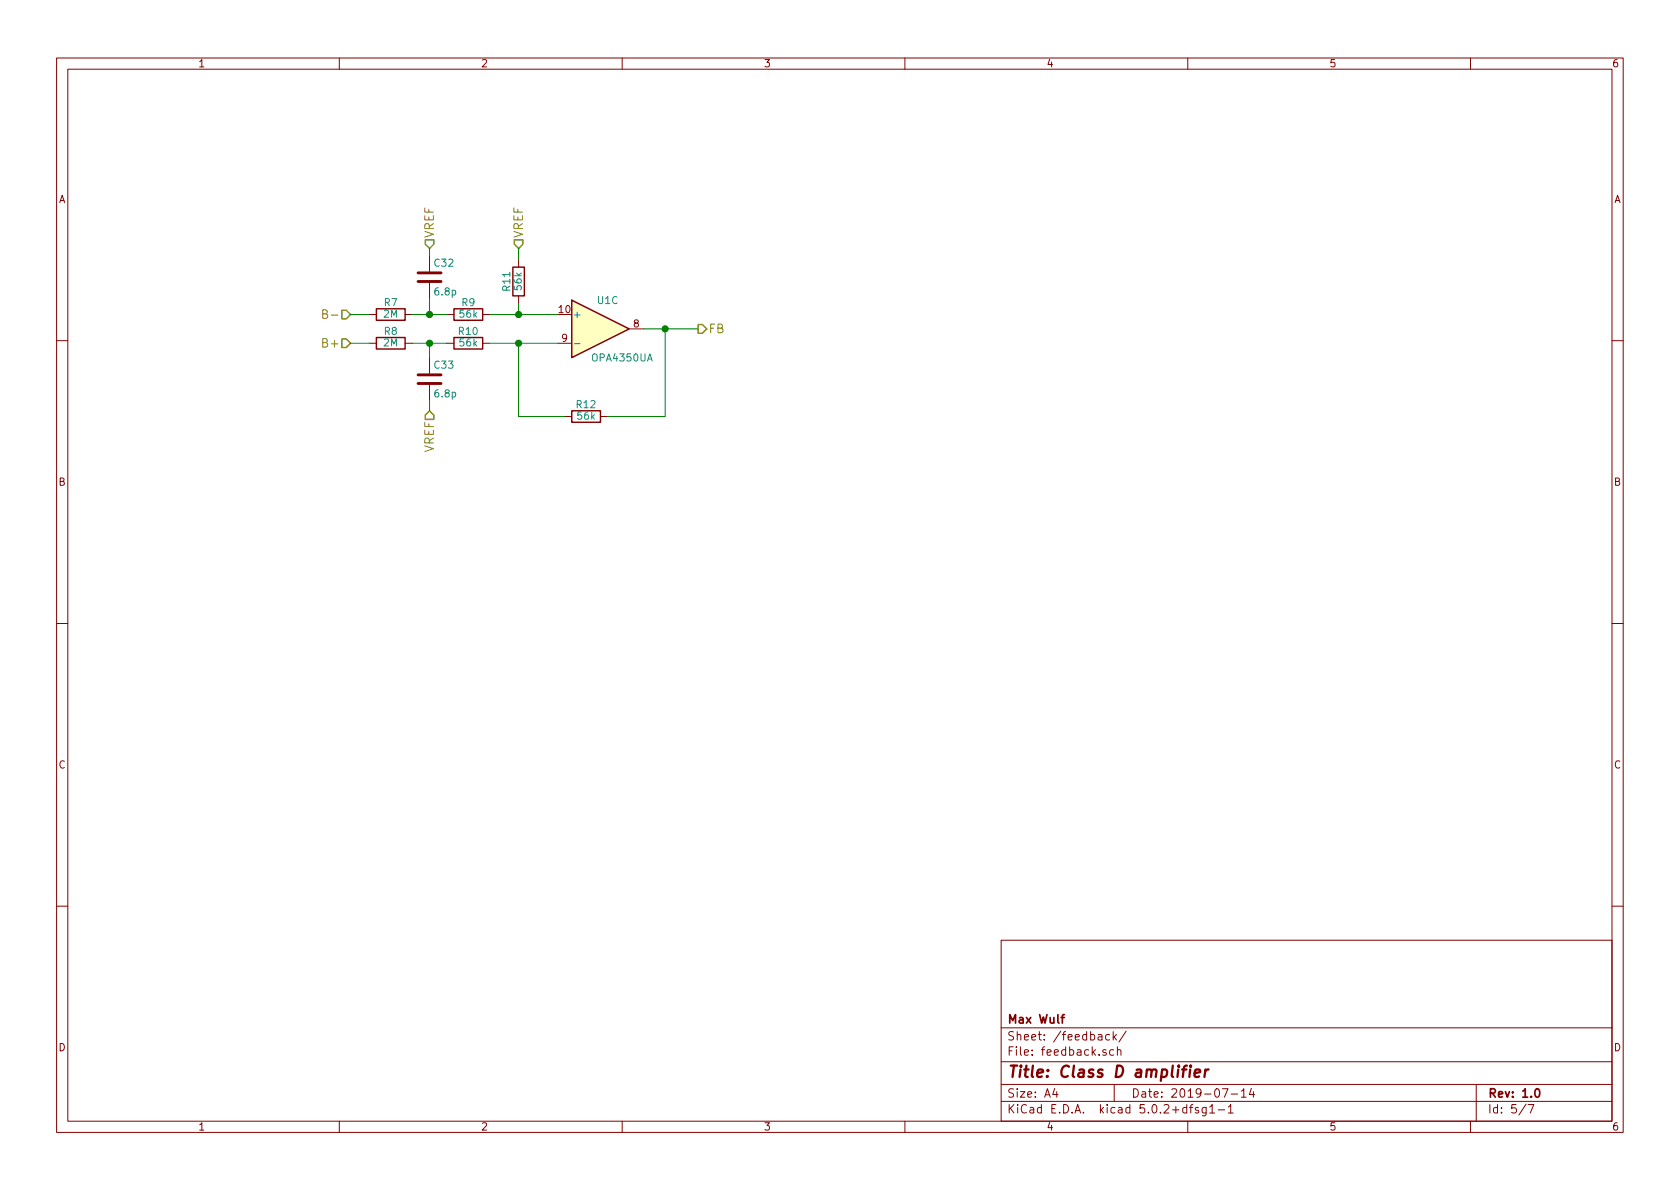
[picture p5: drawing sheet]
EESchema Schematic File Version 4
LIBS:classD-cache
EELAYER 26 0
EELAYER END
$Descr A4 11693 8268
encoding utf-8
Sheet 5 7
Title "Class D amplifier"
Date "2019-07-14"
Rev "1.0"
Comp "Max Wulf"
Comment1 ""
Comment2 ""
Comment3 ""
Comment4 ""
$EndDescr
$Comp
L Amplifier_Operational:OPA4340UA U1
U 3 1
P 4180 2280
F 0 "U1" H 4230 2480 50  0000 C CNN
F 1 "OPA4350UA" H 4330 2080 50  0000 C CNN
F 2 "Package_SO:SOIC-14_3.9x8.7mm_P1.27mm" H 4180 2280 50  0001 C CNN
F 3 "" H 4180 2280 50  0001 C CNN
	3    4180 2280
	1    0    0    -1  
$EndComp
$Comp
L classD-rescue:R-classD_0_6-rescue R11
U 1 1
P 3610 1950
F 0 "R11" V 3690 1950 50  0000 C CNN
F 1 "56k" V 3610 1950 50  0000 C CNN
F 2 "Resistor_SMD:R_0805_2012Metric_Pad1.15x1.40mm_HandSolder" V 3540 1950 50  0001 C CNN
F 3 "" H 3610 1950 50  0001 C CNN
	1    3610 1950
	-1   0    0    1   
$EndComp
$Comp
L classD-rescue:R-classD_0_6-rescue R9
U 1 1
P 3260 2180
F 0 "R9" V 3340 2180 50  0000 C CNN
F 1 "56k" V 3260 2180 50  0000 C CNN
F 2 "Resistor_SMD:R_0805_2012Metric_Pad1.15x1.40mm_HandSolder" V 3190 2180 50  0001 C CNN
F 3 "" H 3260 2180 50  0001 C CNN
	1    3260 2180
	0    -1   -1   0   
$EndComp
$Comp
L classD-rescue:R-classD_0_6-rescue R7
U 1 1
P 2720 2180
F 0 "R7" V 2800 2180 50  0000 C CNN
F 1 "2M" V 2720 2180 50  0000 C CNN
F 2 "Resistor_SMD:R_0805_2012Metric_Pad1.15x1.40mm_HandSolder" V 2650 2180 50  0001 C CNN
F 3 "" H 2720 2180 50  0001 C CNN
	1    2720 2180
	0    -1   -1   0   
$EndComp
$Comp
L classD-rescue:R-classD_0_6-rescue R10
U 1 1
P 3260 2380
F 0 "R10" V 3340 2380 50  0000 C CNN
F 1 "56k" V 3260 2380 50  0000 C CNN
F 2 "Resistor_SMD:R_0805_2012Metric_Pad1.15x1.40mm_HandSolder" V 3190 2380 50  0001 C CNN
F 3 "" H 3260 2380 50  0001 C CNN
	1    3260 2380
	0    -1   -1   0   
$EndComp
$Comp
L classD-rescue:R-classD_0_6-rescue R8
U 1 1
P 2720 2380
F 0 "R8" V 2800 2380 50  0000 C CNN
F 1 "2M" V 2720 2380 50  0000 C CNN
F 2 "Resistor_SMD:R_0805_2012Metric_Pad1.15x1.40mm_HandSolder" V 2650 2380 50  0001 C CNN
F 3 "" H 2720 2380 50  0001 C CNN
	1    2720 2380
	0    -1   -1   0   
$EndComp
Text HLabel 3610 1720 1    60   Input ~ 0
VREF
$Comp
L classD-rescue:C-classD_0_6-rescue C33
U 1 1
P 2990 2630
F 0 "C33" H 3015 2730 50  0000 L CNN
F 1 "6.8p" H 3015 2530 50  0000 L CNN
F 2 "Capacitor_SMD:C_0805_2012Metric_Pad1.15x1.40mm_HandSolder" H 3028 2480 50  0001 C CNN
F 3 "" H 2990 2630 50  0001 C CNN
	1    2990 2630
	1    0    0    -1  
$EndComp
$Comp
L classD-rescue:C-classD_0_6-rescue C32
U 1 1
P 2990 1920
F 0 "C32" H 3015 2020 50  0000 L CNN
F 1 "6.8p" H 3015 1820 50  0000 L CNN
F 2 "Capacitor_SMD:C_0805_2012Metric_Pad1.15x1.40mm_HandSolder" H 3028 1770 50  0001 C CNN
F 3 "" H 2990 1920 50  0001 C CNN
	1    2990 1920
	1    0    0    -1  
$EndComp
Wire Wire Line
	2870 2380 2990 2380
Wire Wire Line
	3410 2380 3610 2380
Wire Wire Line
	3410 2180 3610 2180
Wire Wire Line
	3610 2180 3610 2100
Connection ~ 3610 2180
Wire Wire Line
	2870 2180 2990 2180
Wire Wire Line
	3610 1720 3610 1800
Wire Wire Line
	2990 2070 2990 2180
Connection ~ 2990 2180
Wire Wire Line
	2990 2380 2990 2480
Connection ~ 2990 2380
Text HLabel 2990 1720 1    60   Input ~ 0
VREF
Wire Wire Line
	2990 1720 2990 1770
Text HLabel 2990 2850 3    60   Input ~ 0
VREF
Wire Wire Line
	2990 2850 2990 2780
$Comp
L classD-rescue:R-classD_0_6-rescue R12
U 1 1
P 4080 2890
F 0 "R12" V 4160 2890 50  0000 C CNN
F 1 "56k" V 4080 2890 50  0000 C CNN
F 2 "Resistor_SMD:R_0805_2012Metric_Pad1.15x1.40mm_HandSolder" V 4010 2890 50  0001 C CNN
F 3 "" H 4080 2890 50  0001 C CNN
	1    4080 2890
	0    -1   -1   0   
$EndComp
Wire Wire Line
	3930 2890 3610 2890
Wire Wire Line
	3610 2890 3610 2380
Connection ~ 3610 2380
Wire Wire Line
	4230 2890 4630 2890
Wire Wire Line
	4630 2890 4630 2280
Wire Wire Line
	4480 2280 4630 2280
Text HLabel 2440 2380 0    60   Input ~ 0
B+
Text HLabel 2440 2180 0    60   Input ~ 0
B-
Wire Wire Line
	2440 2380 2570 2380
Wire Wire Line
	2570 2180 2440 2180
Text HLabel 4860 2280 2    60   Output ~ 0
FB
Connection ~ 4630 2280
Wire Wire Line
	3610 2180 3880 2180
Wire Wire Line
	2990 2180 3110 2180
Wire Wire Line
	2990 2380 3110 2380
Wire Wire Line
	3610 2380 3880 2380
Wire Wire Line
	4630 2280 4860 2280
$EndSCHEMATC
